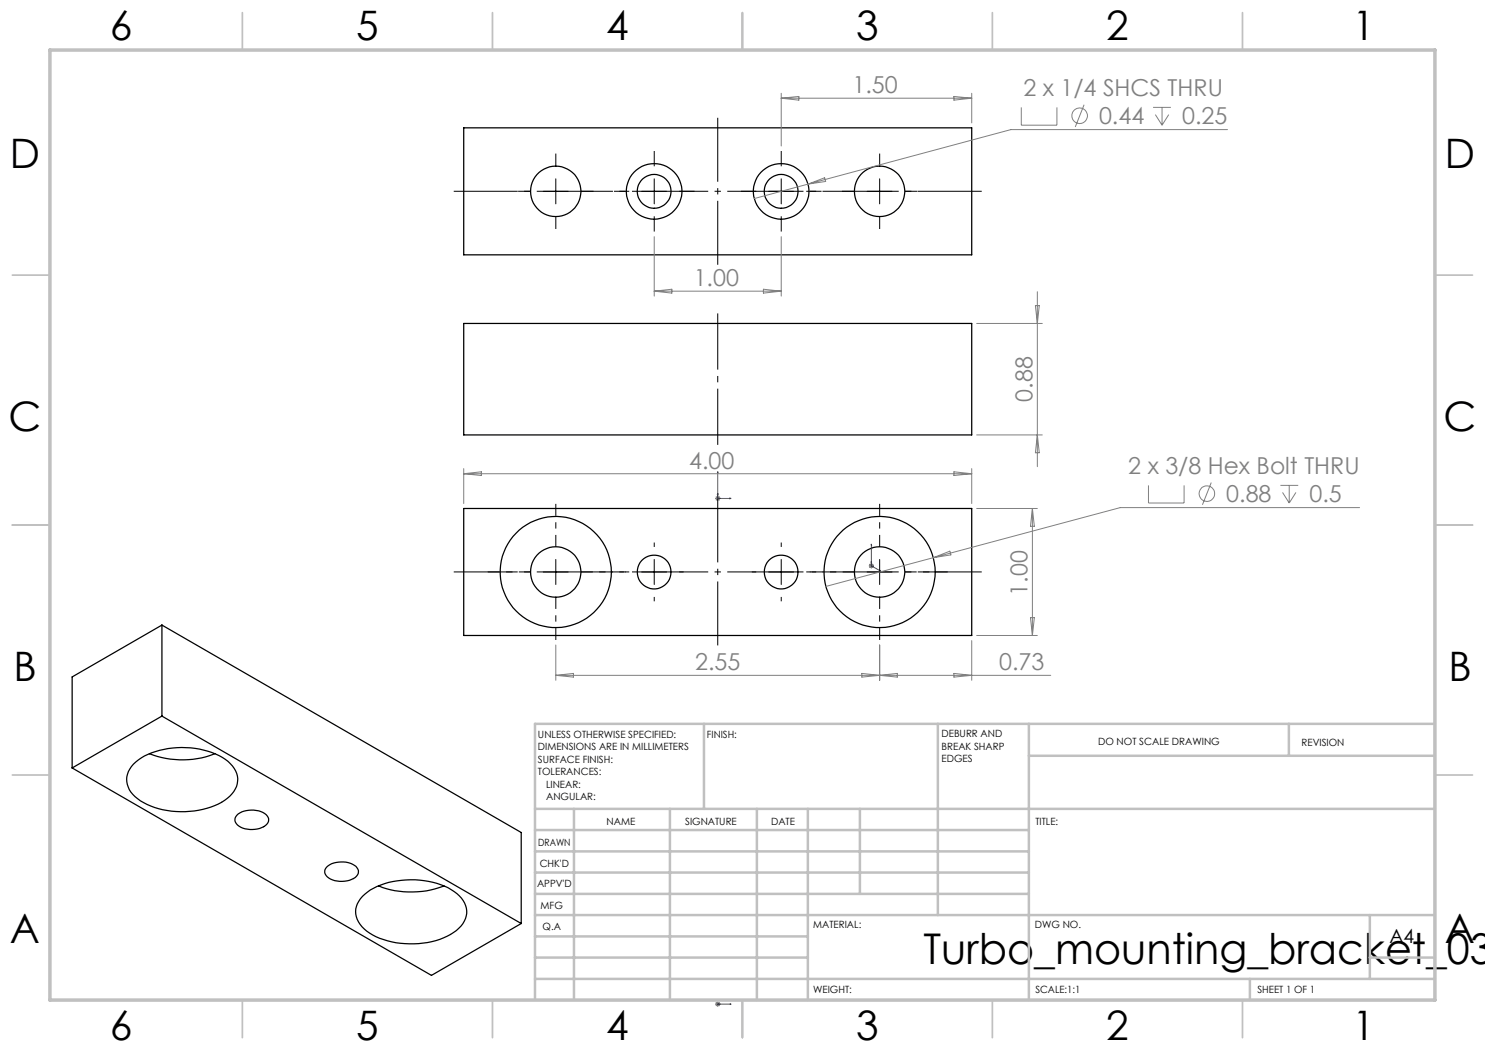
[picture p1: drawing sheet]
<svg xmlns="http://www.w3.org/2000/svg" width="297mm" height="210mm" viewBox="0 0 297 210" stroke-linecap="round" stroke-linejoin="round" font-family="sans-serif">
<g fill="none" stroke="#000" stroke-width=".25">
<path d="M92.7 25.6h101.6v25.4h-101.6zM92.7 64.7h101.6v22.3h-101.6zM92.7 101.7h101.6v25.4h-101.6zM32.4 125l71.8 41.5v18.2M32.4 125v18.2M32.4 125l-18 10.4v18.2M14.4 153.6l71.9 41.5 17.9-10.4M26.7 152.9a13.7 13.7 0 0 1 9.6-3.4 14.4 14.4 0 0 1 9.8 3.2 4.3 4.3 0 0 1-.6 7 16.1 16.1 0 0 1-12.1 2.4 10.8 10.8 0 0 1-7.5-4.2 4.1 4.1 0 0 1 .8-5zM29.9 150.7a17.8 17.8 0 0 0 13.1 0M32.4 143.2l71.8 41.5M32.4 143.2l-18 10.4M47.6 162.8a4.8 4.8 0 0 1 5.8 .4 1.38 1.38 0 0 1-.7 2.1 4.8 4.8 0 0 1-5.4-.6 1.32 1.32 0 0 1 .3-1.9z"/>
<path d="M65.3 173.4a4.8 4.8 0 0 1 6.1 .2 1.48 1.48 0 0 1-1.1 2.3 4.8 4.8 0 0 1-5.1-.8 1.24 1.24 0 0 1 .1-1.7zM72.5 179.3a13.7 13.7 0 0 1 9.6-3.3 13.4 13.4 0 0 1 10.2 3.6 4.3 4.3 0 0 1-1 6.5 16.4 16.4 0 0 1-13.8 2.1 8.1 8.1 0 0 1-6.2-4.9 4.2 4.2 0 0 1 1.2-4zM75.7 177.2a18.3 18.3 0 0 0 13.1 0"/>
<circle cx="111.2" cy="38.3" r="5"/>
<circle cx="130.8" cy="38.3" r="5.6"/>
<circle cx="130.8" cy="38.3" r="3.4"/>
<circle cx="156.2" cy="38.3" r="5.6"/>
<circle cx="156.2" cy="38.3" r="3.4"/>
<circle cx="175.9" cy="38.3" r="5"/>
<circle cx="111.1" cy="114.4" r="5"/>
<circle cx="111.2" cy="114.4" r="11.1"/>
<circle cx="130.8" cy="114.4" r="3.4"/>
<circle cx="156.2" cy="114.4" r="3.4"/>
<circle cx="175.9" cy="114.4" r="5"/>
<circle cx="175.9" cy="114.4" r="11.1"/>
</g>
<g fill="none" stroke="#808080" stroke-width=".2">
<path d="M156.2 18.7v10.5M156.2 19.6h38.1M156.2 19.6l3.6-.3v.7zM190.8 19.3l3.5 .3-3.5 .4zM194.3 18.7v5.9M161.6 36.8l3.3-1.2 .2 .7zM204.3 21.5v3.5h7.1v-3.5M216.8 20.9l-1.7 4.5M230.6 21.5h3.6M231.1 22.9l1.3 2.1M232.4 21.5v3.5M233.8 22.9l-1.4 2.1"/>
<path d="M245.5 25.9h-43.3l-51.4 13.8M130.8 47.3v11.9M130.8 58.2h25.4M130.8 58.2l3.6-.4v.8zM152.7 57.8l3.5 .4-3.5 .4zM156.2 47.3v11.9M207.5 58.3v35M195.3 64.7h13.2M207.1 61.1h.8l-.4 3.6zM92.7 93.7v7M92.7 94.7h101.6M92.7 94.7l3.6-.3v.7z"/>
<path d="M143 99.7h1M143.2 99.3l.7 .7M143.5 99.2v1M143.9 99.3l-.7 .7M190.8 94.4l3.5 .3-3.5 .4zM194.3 93.7v7M195.3 87h13.2M207.5 87l.4 3.5h-.8zM229.7 97.1v3.5h7.1v-3.5M242.3 96.5l-1.8 4.5M256.1 97.1h3.5M256.5 98.5l1.3 2.1"/>
<path d="M257.8 97.1v3.5M259.2 98.5l-1.4 2.1M173.8 113.2h1M173.9 112.8l.7 .7M174.3 112.7v1M174.6 112.8l-.7 .7M186.7 111.5l3.3-1.3 .2 .8zM195.3 101.7h12.2M206.5 101.7v25.4M206.5 101.7l.4 3.6h-.8zM271.9 101.5h-47.9l-58.8 15.8M111.2 129v7.1"/>
<path d="M111.2 135.1h98.9M111.2 135.1l3.5-.4v.7zM172.4 134.7l3.5 .4-3.5 .3zM175.9 129v7.1M175.9 135.1l3.6-.4v.7zM190.8 134.7l3.5 .4-3.5 .3zM194.3 128.1v8M195.3 127.1h12.2M206.1 123.5h.8l-.4 3.6zM143 200.8h1M143.2 200.5l.7 .7M143.5 200.3v1"/>
<path d="M143.9 200.5l-.7 .7"/>
<circle cx="215.9" cy="23.2" r="1.55"/>
<circle cx="241.4" cy="98.7" r="1.55"/>
</g>
<g fill="none" stroke="#00f" stroke-width=".2">
<path d="M143.5 94.3l.1 .3h-.1zM143.5 98.6l.1 .3h-.1zM143.5 94.3v5.4h2.7M143.8 99.6l.3 .1-.3 .1zM145.9 99.6l.3 .1-.3 .1zM174.3 108.8v.2zM174.3 112.3v.2zM174.3 113.2l1.9 1.1M174.3 108.8v4.4M174.3 113.2l.4 .2M174.5 113.2l.2 .2zM176 114.1l.2 .2z"/>
<path d="M143.5 200.8h.1zM143.5 200.8h.1M143.5 200.8h2.7M144.1 200.8h-.3h.3M146.2 200.8h-.3h.3"/>
</g>
<path d="M143.5 23.6v29.4M196.3 38.3h-105.6M90.7 114.4h105.6M143.5 129.1v-29.4" fill="none" stroke="#000" stroke-width=".2" stroke-dasharray="15.2 1.3 1.3 1.3" stroke-dashoffset="2.4" stroke-linecap="butt"/>
<g fill="none" stroke="#000" stroke-width=".2" stroke-dasharray="15.2 1.3 1.3 1.3" stroke-linecap="butt">
<path d="M106.2 38.3h-2.6M111.2 33.3v-2.6M116.2 38.3h2.5M125.8 38.3h-3M130.8 33.3v-3.1M135.8 38.3h3.1M151.2 38.3h-3M156.2 33.3v-3.1M161.2 38.3h3.1M170.9 38.3h-2.5M175.9 33.3v-2.6M180.9 38.3h2.6"/>
<path d="M111.2 43.3v2.5M130.8 43.3v3M156.2 43.3v3M175.9 43.3v2.5M125.8 114.4h-.8M130.8 109.4v-.9M130.8 119.4v.9M135.8 114.4h.9M151.2 114.4h-.8M156.2 109.4v-.9M156.2 119.4v.9M161.2 114.4h.9"/>
</g>
<path d="M106.2 114.4h-8.6M111.2 109.4v-8.6M111.2 119.4v8.6M116.2 114.4h8.6M170.9 114.4h-8.6M175.9 109.4v-8.6M175.9 119.4v8.6M180.9 114.4h8.6" fill="none" stroke="#000" stroke-width=".2" stroke-dasharray="15.2 1.3 1.3 1.3" stroke-dashoffset="12.8" stroke-linecap="butt"/>
<path d="M143.5 62.7v26.3" fill="none" stroke="#000" stroke-width=".2" stroke-dasharray="15.2 1.3 1.3 1.3" stroke-dashoffset="4" stroke-linecap="butt"/>
<g fill="none" stroke="#c0c0c0" stroke-width=".35">
<path d="M48.5 2.5v7.5M98.5 2.5v7.5M148.5 2.5v7.5M198.5 2.5v7.5M248.5 2.5v7.5M2.5 55h7.5M287 55h7.5M2.5 105h7.5M287 105h7.5M2.5 155h7.5M287 155h7.5M48.5 200v7.5"/>
<path d="M98.5 200v7.5M148.5 200v7.5M198.5 200v7.5M248.5 200v7.5"/>
</g>
<g fill="none" stroke="#c0c0c0" stroke-width=".5">
<path d="M140.8 144.8v17M187.6 144.8v38.2M205.8 144.8v55.2M205.8 151.2h81.2M257.8 144.8v6.4M287 144.8h-180v55.2M107 161.8h180M107 178.8h98.8M107 174.5h98.8M107 170.3h98.8M107 166h98.8M114.8 161.8v38.2"/>
<path d="M134 161.8v38.2M151.4 161.8v38.2M161.6 161.8v38.2M172 161.8v17M107 195.8h180M107 191.5h54.6M107 187.3h54.6M107 183h180M250 195.8v4.2M274 191.5h13M274 183v12.8"/>
</g>
<path d="M10 10h277v190h-277z" fill="none" stroke="#c0c0c0" stroke-width=".7"/>
<g fill="none" stroke="#000" stroke-width=".2">
<path d="M108.7 38.3h4.9M111.2 35.8v5M128.3 38.3h5M130.8 35.8v5M153.7 38.3h5M156.2 35.8v5M173.4 38.3h5M175.9 35.8v5M108.7 114.4h4.9M111.2 111.9v5M128.3 114.4h5M130.8 111.9v5"/>
<path d="M153.7 114.4h5M156.2 111.9v5M173.4 114.4h5M175.9 111.9v5"/>
</g>
<g fill="#00f">
<path d="M145.9 200.8h.3zM143.5 200.8h.1z"/>
<path d="M143.8 200.8h.3zM143.5 200.8h.1zM145.9 99.6l.3 .1-.3 .1zM143.5 94.3l.1 .3h-.1zM143.8 -.1h.3zM143.5 -.1h.1zM176 114.1l.2 .2zM174.3 108.8v.2zM174.5 113.2l.2 .2zM174.3 112.3v.2z"/>
<path d="M143.8 99.6l.3 .1-.3 .1zM143.5 98.6l.1 .3h-.1zM145.9 -.1h.3zM143.5 -.1h.1z"/>
</g>
<text font-size="8.5" x="184.7" y="192.7">Turbo_mounting_bracket_03</text>
<g font-size="8.1">
<text x="22" y="8">6</text>
<text x="71.2" y="8">5</text>
<text x="121.2" y="8">4</text>
<text x="171.2" y="8">3</text>
<text x="221.2" y="8">2</text>
<text x="270.5" y="8">1</text>
<text x="2" y="33.6">D</text>
<text x="289" y="33.6">D</text>
<text x="1.7" y="86.1">C</text>
<text x="288.7" y="86.1">C</text>
<text x="2.7" y="136.1">B</text>
<text x="289.7" y="136.1">B</text>
<text x="2" y="188.6">A</text>
<text x="289" y="188.6">A</text>
<text x="22" y="208">6</text>
<text x="71.2" y="208">5</text>
<text x="121.2" y="208">4</text>
<text x="171.2" y="208">3</text>
<text x="221.2" y="208">2</text>
<text x="270.5" y="208">1</text>
</g>
<g font-size="4.7" fill="#808080">
<text x="170.5" y="18.6">1.50</text>
<text x="204.7" y="19.3">2 x 1/4 SHCS THRU</text>
<text x="219.8" y="24.8">0.44</text>
<text x="236.4" y="24.8">0.25</text>
<text x="138.7" y="57.2">1.00</text>
<text x="206.5" y="80.4" transform="rotate(-90 206.5 80.4)">0.88</text>
<text x="137.8" y="93.7">4.00</text>
<text x="225.7" y="94.9">2 x 3/8 Hex Bolt THRU</text>
<text x="245.3" y="100.4">0.88</text>
<text x="261.9" y="100.4">0.5</text>
<text x="205.5" y="119.1" transform="rotate(-90 205.5 119.1)">1.00</text>
<text x="139" y="134">2.55</text>
<text x="199.8" y="134">0.73</text>
</g>
<text font-size="3.9" x="277.9" y="188.5">A4</text>
<g font-size="2">
<text x="107.6" y="147.6">UNLESS OTHERWISE SPECIFIED:</text>
<text x="141.4" y="147.6">FINISH:</text>
<text x="188.3" y="147.5">DEBURR AND</text>
<text x="188.3" y="150">BREAK SHARP</text>
<text x="219.6" y="149">DO NOT SCALE DRAWING</text>
<text x="260.3" y="149.2">REVISION</text>
<text x="107.6" y="150.1">DIMENSIONS ARE IN MILLIMETERS</text>
<text x="107.6" y="152.6">SURFACE FINISH:</text>
<text x="107.6" y="155.1">TOLERANCES:</text>
<text x="188.3" y="152.5">EDGES</text>
<text x="109.2" y="157.6">LINEAR:</text>
<text x="109.2" y="160.1">ANGULAR:</text>
<text x="121.3" y="165">NAME</text>
<text x="137" y="164.9">SIGNATURE</text>
<text x="154.2" y="164.9">DATE</text>
<text x="207.1" y="164.9">TITLE:</text>
<text x="107.6" y="169.1">DRAWN</text>
<text x="107.9" y="173.3">CHK'D</text>
<text x="107.4" y="177.4">APPV'D</text>
<text x="108.1" y="181.8">MFG</text>
<text x="108.5" y="186">Q.A</text>
<text x="162.6" y="185.5">MATERIAL:</text>
<text x="207" y="185.5">DWG NO.</text>
<text x="162.6" y="198.5">WEIGHT:</text>
<text x="207.1" y="198.6">SCALE:1:1</text>
<text x="251.5" y="198.6">SHEET 1 OF 1</text>
</g>
</svg>
